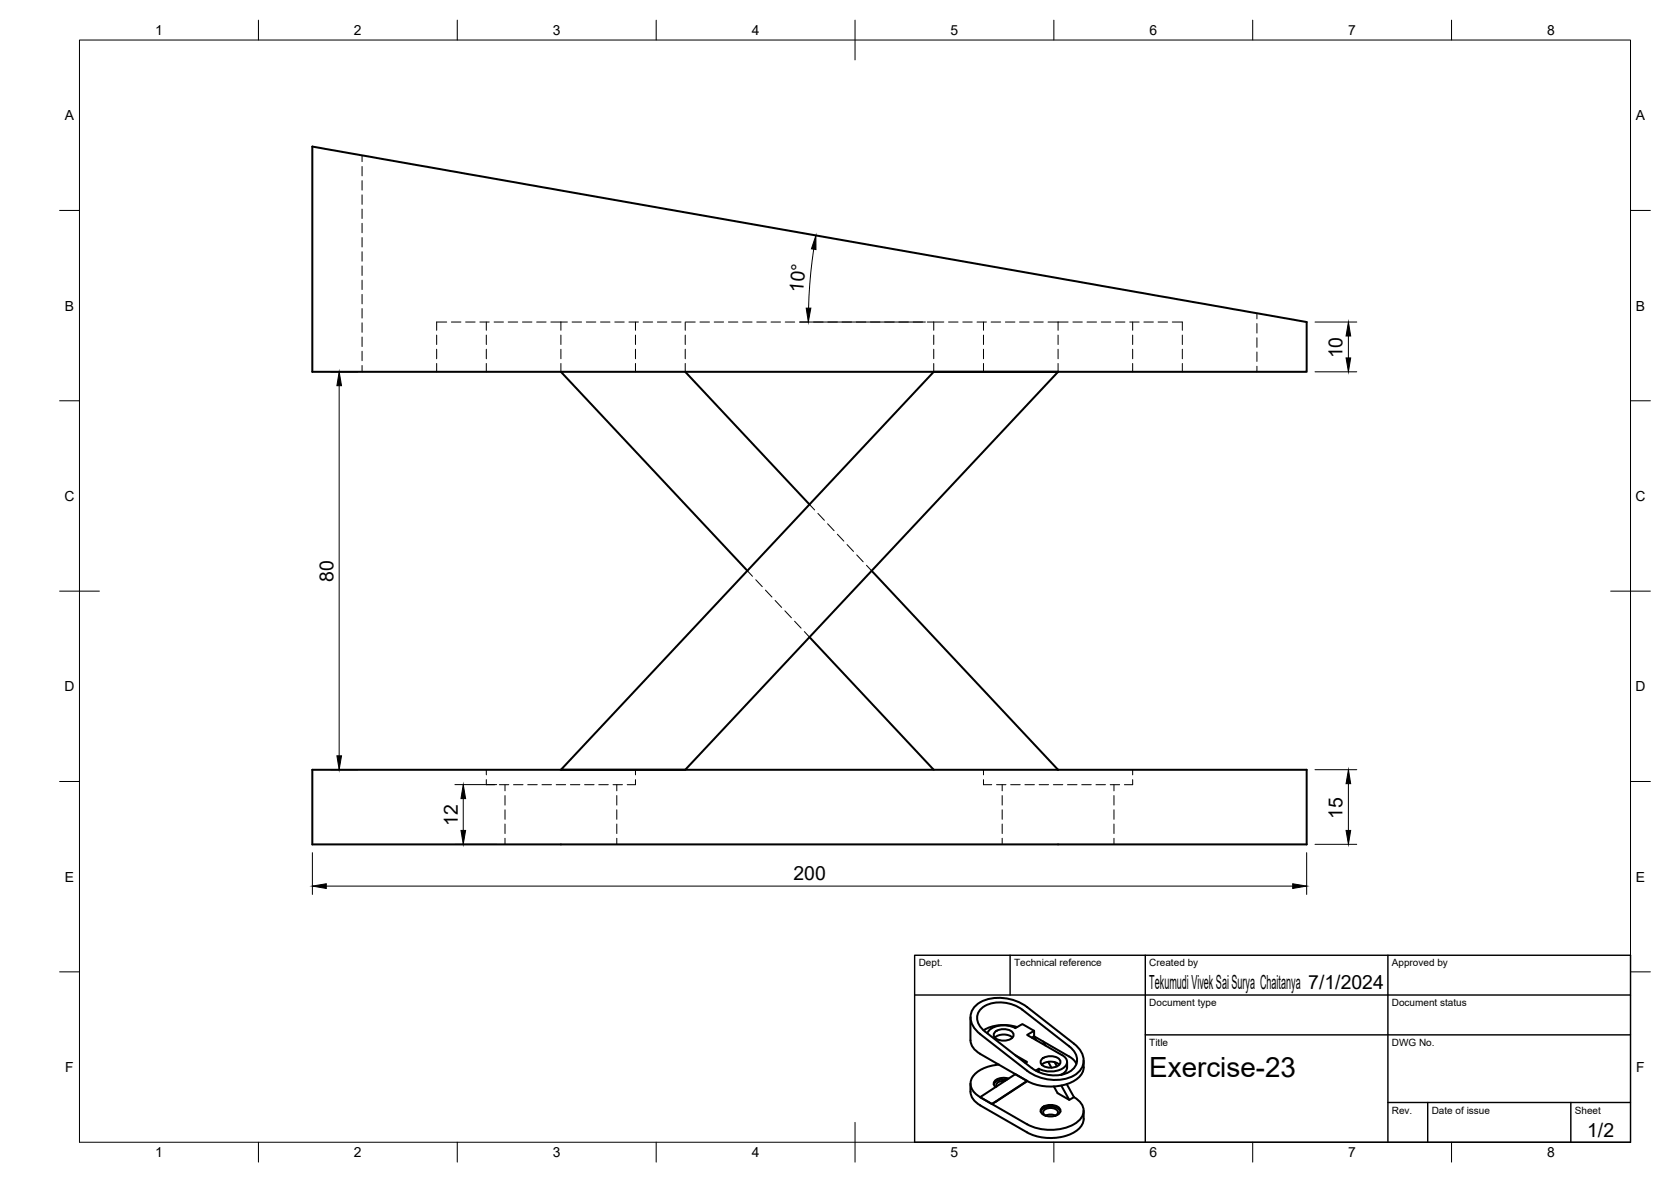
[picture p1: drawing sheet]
<svg xmlns="http://www.w3.org/2000/svg" width="420mm" height="297mm" viewBox="0 0 420 297" stroke-linecap="round" stroke-linejoin="round" font-family="sans-serif">
<!-- layer: Hidden -->
<g fill="none" stroke="#000" stroke-width=".25">
<path d="M91 39v1.6M91 41.8v2.4M91 45.4v2.4M91 49v2.4M91 52.5v2.4M91 56.1v2.4M91 59.7v2.4M91 63.3v2.3M91 66.8v2.4M91 70.4v2.4M91 74v2.4M91 77.5v2.4"/>
<path d="M316 78.7v1.4M91 81.1v2.4M91 84.7v2.4M91 88.3v2.3M91 91.8v1.6M109.8 84.2v2.4M109.8 87.8v2.4M109.8 91.3v2.1M112.3 80.9h-2.5v2.1M113.5 80.9h2.4M117.1 80.9h2.4M120.6 80.9h2.4"/>
<path d="M122.3 80.9v2.1M122.3 84.2v2.4M122.3 87.8v2.4M122.3 91.3v2.1M124.2 80.9h2.4M127.8 80.9h2.4M131.4 80.9h2.4M134.9 80.9h2.4M138.5 80.9h2.5M141 80.9h1.7M141 80.9v2.1M141 84.2v2.4"/>
<path d="M141 87.8v2.4M141 91.3v2.1M143.8 80.9h2.4M147.4 80.9h2.4M151 80.9h2.4M154.6 80.9h2.4M158.1 80.9h2.4M159.8 80.9v2.1M159.8 84.2v2.4M159.8 87.8v2.4M159.8 91.3v2.1M161.7 80.9h2.4"/>
<path d="M165.3 80.9h2.4M168.9 80.9h2.3M172.3 80.9v2.1M172.3 84.2v2.4M172.3 87.8v2.4M172.3 91.3v2.1M172.4 80.9h2.4M176 80.9h2.4M179.6 80.9h2.3M183.2 80.9h2.3M186.7 80.9h2.4M190.3 80.9h2.4"/>
<path d="M193.9 80.9h2.4M197.4 80.9h2.4M201 80.9h2.4M204.6 80.9h2.4M208.2 80.9h2.3M211.7 80.9h2.4M215.3 80.9h2.4M218.9 80.9h2.4M222.4 80.9h2.4M226 80.9h2.4M229.6 80.9h2.4M233.2 80.9h4.1"/>
<path d="M234.8 80.9v2.1M234.8 84.2v2.4M234.8 87.8v2.4M234.8 91.3v2.1M238.5 80.9h2.4M242.1 80.9h2.4M245.7 80.9h2.3M247.3 80.9v2.1M247.3 84.2v2.4M247.3 87.8v2.4M247.3 91.3v2.1M249.2 80.9h2.4"/>
<path d="M252.8 80.9h2.4M256.4 80.9h2.4M259.9 80.9h2.4M263.5 80.9h2.5M266 80.9h2.6M266 80.9v2.1M266 84.2v2.4M266 87.8v2.4M266 91.3v2.1M269.8 80.9h2.3M273.3 80.9h2.4M276.9 80.9h2.4"/>
<path d="M280.5 80.9h2.4M284.1 80.9h2.3M284.8 80.9v2.1M284.8 84.2v2.4M284.8 87.8v2.4M284.8 91.3v2.1M287.6 80.9h2.4M291.2 80.9h2.4M294.8 80.9h2.5v2.1M297.3 84.2v2.4M297.3 87.8v2.4M297.3 91.3v2.1"/>
<path d="M316 81.3v2.4M316 84.9v2.4M316 88.5v2.3M316 92v1.4M203.5 126.8l1.3 1.4M205.7 129l1.6 1.8M208.1 131.6l1.6 1.8M210.5 134.2l1.7 1.8M213 136.8l1.6 1.8M215.4 139.5l1.6 1.7M187.9 143.4l1.3 1.4M190 145.7l1.7 1.7"/>
<path d="M192.5 148.3l1.6 1.7M194.9 150.9l1.6 1.7M197.4 153.5l1.6 1.7M199.8 156.1l1.6 1.7M202.2 158.7l1.3 1.4M217.9 142.1l1.3 1.3M122.3 195.9v1.3h2.1M122.3 193.4v1.3M125.6 197.2h2.3M127 197.2v1.5M127 199.9v2.4M129.1 197.2h2.4"/>
<path d="M132.7 197.2h2.4M136.3 197.2h2.4M139.8 197.2h2.4M143.4 197.2h2.4M147 197.2h2.4M150.6 197.2h2.4M154.1 197.2h2.4M155.1 197.2v1.5M155.1 199.9v2.4M159.8 195.9v1.3h-2.1M159.8 193.4v1.3M247.3 195.9v1.3h2.1"/>
<path d="M247.3 193.4v1.3M250.6 197.2h2.3M252 197.2v1.5M252 199.9v2.4M254.1 197.2h2.4M257.7 197.2h2.4M261.3 197.2h2.4M264.9 197.2h2.3M268.4 197.2h2.4M272 197.2h2.4M275.6 197.2h2.4M279.1 197.2h2.4"/>
<path d="M280.1 197.2v1.5M280.1 199.9v2.4M284.8 195.9v1.3h-2.1M284.8 193.4v1.3M127 203.5v2.4M127 207.1v2.4M127 210.7v1.5M155.1 203.5v2.4M155.1 207.1v2.4M155.1 210.7v1.5M252 203.5v2.4M252 207.1v2.4"/>
<path d="M252 210.7v1.5M280.1 203.5v2.4M280.1 207.1v2.4M280.1 210.7v1.5"/>
</g>
<!-- layer: Visible -->
<g fill="none" stroke="#000" stroke-width=".51">
<path d="M78.5 36.8l250 44.1v12.5h-250zM141 93.4l46.9 50M172.3 93.4l31.2 33.4M234.8 93.4h31.2l-93.7 100h-31.3zM219.2 143.4l46.8 50M203.5 160.1l31.3 33.3M78.5 193.4h250v18.8h-250zM244 255.6v5.8a4.1 4.1 0 0 0 2.5 3.4M246.4 259.9l11.9 9.2a11.1 11.1 0 0 0 12.6 .6 4.2 4.2 0 0 0-.1-6.7l-.8-.7M246.5 259.9a4.6 4.6 0 0 1-1.5-6.8 9.8 9.8 0 0 1 10.2-1.6l3.1 1.6 11.7 9.2M247.6 259.2a3.6 3.6 0 0 1-.7-5.9 8.8 8.8 0 0 1 10.2 .5l11.8 9.2a3.6 3.6 0 0 1 .7 5.9 8.8 8.8 0 0 1-10.2-.5l-11.8-9.2M248.3 259.7a4.4 4.4 0 0 1 4.7-2l2.3 .7 1.8-1 2.9 1.6v1.4l-.6 .4"/>
<path d="M250.2 259.4a3.4 3.4 0 0 1 4.6 .3 1.57 1.57 0 0 1-1.8 1.8 3 3 0 0 1-3.1-1.1v-.7zM255.8 258.1a10.4 10.4 0 0 0-8.5 .8M260 259l-1.7 1.1 8.8 5.1M244 272.3a4.6 4.6 0 0 0 1.3 4.6l1.2 .9M246.4 277.8l11.9 6.8a12.7 12.7 0 0 0 12.5-.5 4.5 4.5 0 0 0 1.7-5M246.4 264.8l11.9 6.8M250.1 260.7a3.6 3.6 0 0 1 4.5 0M251.2 267.5a8.8 8.8 0 0 0-6.7 3.3 3.6 3.6 0 0 0 2 4.9M252.7 271.7a1.81 1.81 0 0 0-2.2 1.1l.1 .2M253.1 271.4a3 3 0 0 0-3.2 1.1M253.6 271a3.1 3.1 0 0 0-3.7 1.1l.1 .7 .3 .4M255.3 265.2l3 1.7-.5 .2"/>
<path d="M258.3 271.6l-3-1.7-8.9 5.8 3 1.7 8.9-5.7M258.3 271.6l-8.9 5.8M260.4 269l.8-.4v.8M260.6 261.4l-.6-1 9.4 5.4 .8 .8 .5 .8M261.7 279.3a3.1 3.1 0 0 1 4.9 0M262 278.4a3.4 3.4 0 0 1 4.6 .4 1.57 1.57 0 0 1-1.8 1.7 3 3 0 0 1-3.1-1v-.7zM262 266.1a3.4 3.4 0 0 1 4.6 .4 1.57 1.57 0 0 1-1.8 1.8 3 3 0 0 1-3.1-1.1v-.7zM262.3 261.7l.5 1M263.6 266.8l.8 1.5M265 273l.9 1.7 3 1.7 1.1-.7M265.2 266.9l.5 1.1M266.4 267.6a3.4 3.4 0 0 0-4.4 0"/>
<path d="M266.8 272.8l2.1 3.6M266.9 270.1h.1M267.1 265.2a1.8 1.8 0 0 1 1.2 1.7 1.8 1.8 0 0 1-1.2 1.7 6.5 6.5 0 0 1-5.9 0M268.2 272.4l1.8 3.3M268.3 266.9a2.56 2.56 0 0 1-1.5 3.2M270 275.7a3.6 3.6 0 0 1 2.1 4.9 8.9 8.9 0 0 1-7.4 3.3 12.3 12.3 0 0 1-6.4-1.4l-11.9-6.8M272.5 266.5a4.7 4.7 0 0 1-3.3 5.6 13.1 13.1 0 0 1-10.9-.5M262.9 280.4l1-.3 1.5 .3M263.1 280.4a.93 .93 0 0 1-.8-.9 .93 .93 0 0 1 .9-.9 2.11 2.11 0 0 1 2.8 .9 1.1 1.1 0 0 1-.8 .9"/>
</g>
<!-- layer: BORDER -->
<g fill="none" stroke="#000" stroke-width=".25">
<path d="M20 10.1h390v276.9h-390zM65 5.1v5M115 5.1v5M165 5.1v5M215 5.1v10M265 5.1v5M315 5.1v5M365 5.1v5M15 52.9h5M410 52.9h5M15 100.7h5M410 100.7h5"/>
<path d="M15 148.6h10M405 148.6h10M15 196.4h5M410 196.4h5M15 244.2h5M410 244.2h5M65 287v5M115 287v5M165 287v5M215 282.1v9.9M265 287v5M315 287v5"/>
<path d="M365 287v5"/>
</g>
<!-- layer: TITLEBLOCK -->
<path d="M230 240.1h180v46.9h-180zM230 250h180M254 240.1v9.9M288 240.1v46.9M349 240.1v46.9M288 260.1h122M349 277.1h61M359 277.1v9.9M395 277.1v9.9" fill="none" stroke="#000" stroke-width=".36"/>
<!-- layer: FD_Dimensions -->
<g fill="none" stroke="#000" stroke-width=".25">
<path d="M204.6 62.6l-.7 5.9-.6 8.9M83.2 93.4h6.8M85.3 96.9v93M201.1 80.9h31.6M330.6 93.4h10.5M330.6 80.9h10.5M339 84.4v5.5M83.2 193.4h6.8M114.4 197.2h10.5M330.6 193.4h10.5M339 196.9v11.8M78.5 214.3v10.5"/>
<path d="M114.4 212.2h10.5M116.5 200.7v8M328.5 214.3v10.5M330.6 212.2h10.5M82 222.7h243"/>
</g>
<path d="M202.7 77.4h1.2l-.7 3.5zM205.1 59.2l.1 3.5-1.2-.2zM85.3 93.4l.6 3.5h-1.2zM338.5 89.9h1.1l-.6 3.5zM339 80.9l.6 3.5h-1.1zM84.7 189.9h1.2l-.6 3.5zM339 193.4l.6 3.5h-1.1zM115.9 208.7h1.2l-.6 3.5zM116.5 197.2l.6 3.5h-1.2zM338.5 208.7h1.1l-.6 3.5zM78.5 222.7l3.5-.6v1.2zM325 222.1l3.5 .6-3.5 .6z" fill="#000" stroke="#000" stroke-width=".25"/>
<text font-size="7" x="289" y="270.6">Exercise-23</text>
<g font-size="4.9">
<text x="201.9" y="73.7" transform="rotate(-85 201.9 73.7)">10°</text>
<text x="337.6" y="90.1" transform="rotate(-90 337.6 90.1)">10</text>
<text x="83.8" y="146.1" transform="rotate(-90 83.8 146.1)">80</text>
<text x="115.1" y="207.5" transform="rotate(-90 115.1 207.5)">12</text>
<text x="337.6" y="205.7" transform="rotate(-90 337.6 205.7)">15</text>
<text x="199.5" y="221.2">200</text>
<text x="289" y="248.5">Tekumudi Vivek Sai Surya Chaitanya 7/1/2024</text>
<text x="399.1" y="285.7">1/2</text>
</g>
<g font-size="3.5">
<text x="39" y="8.8">1</text>
<text x="89" y="8.8">2</text>
<text x="139" y="8.8">3</text>
<text x="189" y="8.8">4</text>
<text x="239" y="8.8">5</text>
<text x="289" y="8.8">6</text>
<text x="339" y="8.8">7</text>
<text x="389" y="8.8">8</text>
<text x="16.3" y="30.2">A</text>
<text x="411.3" y="30.2">A</text>
<text x="16.3" y="78">B</text>
<text x="411.3" y="78">B</text>
<text x="16.2" y="125.9">C</text>
<text x="411.2" y="125.9">C</text>
<text x="16.2" y="173.7">D</text>
<text x="411.2" y="173.7">D</text>
<text x="16.3" y="221.6">E</text>
<text x="411.3" y="221.6">E</text>
<text x="16.4" y="269.4">F</text>
<text x="411.4" y="269.4">F</text>
<text x="39" y="290.8">1</text>
<text x="89" y="290.8">2</text>
<text x="139" y="290.8">3</text>
<text x="189" y="290.8">4</text>
<text x="239" y="290.8">5</text>
<text x="289" y="290.8">6</text>
<text x="339" y="290.8">7</text>
<text x="389" y="290.8">8</text>
</g>
<g font-size="2.5">
<text x="231" y="242.9">Dept.</text>
<text x="255" y="242.9">Technical reference</text>
<text x="289" y="242.9">Created by</text>
<text x="350" y="242.9">Approved by</text>
<text x="289" y="252.8">Document type</text>
<text x="350" y="252.8">Document status</text>
<text x="289" y="262.9">Title</text>
<text x="350" y="262.9">DWG No.</text>
<text x="350" y="279.9">Rev.</text>
<text x="360" y="279.9">Date of issue</text>
<text x="396" y="279.9">Sheet</text>
</g>
</svg>
